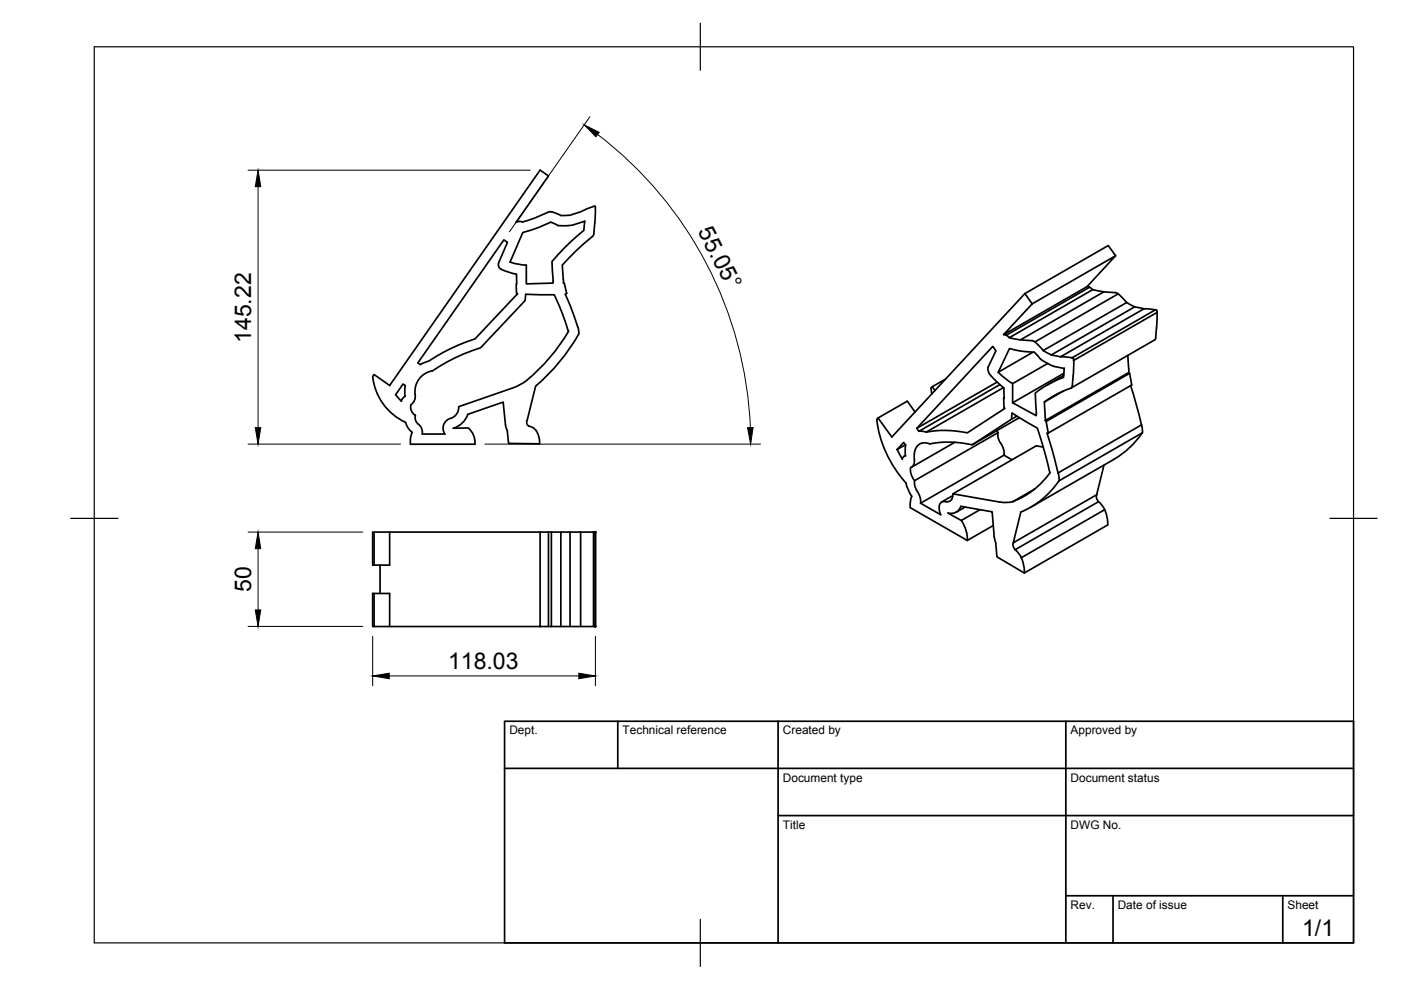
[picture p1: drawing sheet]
<svg xmlns="http://www.w3.org/2000/svg" width="297mm" height="210mm" viewBox="0 0 297 210" stroke-linecap="round" stroke-linejoin="round" font-family="sans-serif">
<!-- layer: Visible -->
<g fill="none" stroke="#000" stroke-width=".36">
<path d="M106.8 50.9l.8 .5-1.8 4.2a1.26 1.26 0 0 0 1 1.7l2.7 .9v4l.2 .1-9 9.6a46.1 46.1 0 0 0-10.2 4.8l-1.4 .6-.5-.3zM108.1 55.6l1.7 .4 1.8 .2M109.4 47.2l6.9-9.9-1.8-1.2-31.9 45.6-3.3-2.3-.3 .5M111.6 56.2v4l5.6-.2 .1-.6M116.2 45l-4.1 1.7-1.3 .4-.8-.2-.6 .2M116.3 45a3.9 3.9 0 0 1 2.6 .7M118.9 45.7a8.8 8.8 0 0 0 5.5-1.4l1.5-.6 .3 .1v2.5l-.3 3.2M119.4 60h.2l.5 2.2M119.4 59.2v.7M124 46.9a10.2 10.2 0 0 1-5.7 .9l-1.5-.7-2.5 1.1-3.5 1.1-2.7 6.3M124 46.9l-.2 1.9-4.2 3.9-2.6 2.7 .3 4.1M125.9 49.5l-.3 .6a52 52 0 0 0-6.4 6.1l.2 3"/>
<path d="M236.5 54.2l-1.5-2.1-17.7 10.1M79 79.8a12.1 12.1 0 0 0 7 9.8M120.2 62.2l-.4 .2 1 2.3 1.7 4.6M122.5 69.3l.2 .8v.7M122.7 70.8a41.8 41.8 0 0 1-9.1 11.1M211.6 78.9l1.5 1.4 1.6 1M211.6 78.9l2.4-5a19.1 19.1 0 0 0 5.3 .8 9.5 9.5 0 0 0 3.1 2.5l.9 .4 2.3 .5-.1 1.9-3.1 1.4-2.9 1.9 .2 4.6M212.8 71l.5 .1 .7 .5M217.3 62.2l1.5 2.2 17.7-10.2-6 6.6-17.7 10.2 6-6.6M217.3 62.2l-28.2 30.5-2.9-4.1 6.2-3.5 1.6 2.2M219 74.7l-7.4 4.2M221.2 74.3l1.7 1"/>
<path d="M222.1 77.1l-7.4 4.2M224.9 75.6l2.4 .3M225.5 79.6l-3.5 2M225.6 79.2l-10.9 6.2M227.5 79.7l-.1 2.1M227.7 76.4l-.2 3.3M230.5 60.8l.5 .1M231 60.9l-17.7 10.2M231 60.9l.7 .5M234 61.9l-17.7 10.2M237.1 62.3l-17.7 10.2M238.9 64.1a5.8 5.8 0 0 0-2.4-2l-2.5-.2-2.3-.5-17.7 10.2 2.3 .5 2.5 .1a5.8 5.8 0 0 1 2.4 2.1"/>
<path d="M239.1 75.3l.2 3.7M239.3 79l.2 .2 .4 2.4-17.7 10.2M239.3 79l-17.7 10.2M239.5 79.2l-17.7 10.2M240.6 65.1l1.9 .4 2.5 .2 .3 .1v.4l-17.7 10.2v-.4l-.3-.1M240.6 65.1l-17.7 10.2M240.6 65.1l-1.7-1-17.7 10.2M242.5 65.5l-17.6 10.1-2-.3M245 65.7l-17.7 10.2M245.3 66.2v2.8l-.4 3-17.8 10.3-3 1.2-2.7 1.7 .2 4M83.9 83.7l1.2 1.4M83.9 83.7l1.5-2.3 .5 .4v2.2l-.5 .5-.3 .6"/>
<path d="M87.1 85.8a1.99 1.99 0 0 0 1 2.3 2.03 2.03 0 0 0 1 2.2 2.12 2.12 0 0 1 .4 1.7h4.8a2.27 2.27 0 0 1 1.7-3.5 2.48 2.48 0 0 0 1.3-2.3l11.3-3.9a13.1 13.1 0 0 0 5.6-3.9 35.7 35.7 0 0 0 6.3-8.2l-1.2-3.6-1.8-4.1-6-.1-.2 1.3-9.4 10a38.6 38.6 0 0 0-10.2 4.9 4.6 4.6 0 0 0-3.7 5.6 2.17 2.17 0 0 1-.8 1.6M99.2 87.9l7.5-2.6 .5 4.9 .4 1.1M99.2 87.8a4.6 4.6 0 0 1-3.1 3l3.2-.1 1 1.3 .3 1.1 .1 1.1h-13.7v-1.1l.4-1.4-1-1.2-.4-.9M111.8 89.1l-.1 .8 .5 .5M112.2 90.4l1 .4 .5 .5M113.6 81.9l-1.8 7.2M113.7 91.3l.6 1.3 .1 1.5-6.6-.1-.3-2.7M186.2 88.6l-.3 .3a24.3 24.3 0 0 0 6.2 13.5l.4 1.4 .8 1.4-.3 1.4v1l12.1 7M190.2 95.3l1.1 2M192 94.3l-1.8 1 1.4-1.5 .4 .6M192 96.6l-.3 .2M192 94.4v2.3a.8 .8 0 0 0-.7 .7"/>
<path d="M193.9 97.4a3.2 3.2 0 0 1 1.2-3.3l1.3-.2 .7 .2a21.6 21.6 0 0 1 9 .2l8.3-5.4 .2-1.3 5.3 3.2 2.7 9.4a16.4 16.4 0 0 1-7.9 6.1M194.8 91.4l1.6 .2M198.2 82.8l-.5-.8-.3 .3 .2 1.2M200.5 80.4l-2.8 1.6M202.4 93.8l-9.1 5.2M211.3 91.3l.3 .4M211.4 81l-17 9.8M211.6 91.7l.1 1.3 1 2 .2 1.5M211.6 91.7l-17.7 10.2-.7-1.4-.1-1.4a1.34 1.34 0 0 0 .8-1.7M212 81.5l-17.2 10-.4-.7 16.1-17.4 .7 1-1.7 3.4a2.28 2.28 0 0 0 1 2.3l2.3 2.2M212.7 82.2l-16.3 9.4a22.2 22.2 0 0 1 8.7 .2l8-5.2-.2-.1-.1-4.2M212.9 84.3l-.1 .1"/>
<path d="M214.6 97.5l-1.7-1-17.7 10.2M214.7 81.3v4.1l5 2.7v-.2M215.6 88.2l-1.2 .7M216.1 88.6l-10 5.7M221.2 94.8l-1.5-.3-17.7 10.2M221.6 89.2l.2 .2M221.8 89.4l.4 2.4M225.5 82.9l-4.1 2.3M227.4 81.8l-.3 .5M234.1 98.6l-1.6 6.3M239.7 81.7l2.3 8.4M242.2 91.8l-.2-1.7-17.7 10.2-2.3-8.5h.3"/>
<path d="M79.3 112.8h-.3v7h3.6v-7h-3.3v7M80.6 119.8v6M82.6 112.8h31.9M114.5 112.8h1.8v20h-1.8zM116.3 112.8h9.9M116.9 112.8v20M118.9 112.8v20M120.9 112.8v20M123.1 112.8v20M125.8 112.8v20M126.2 112.8v20v-20M193.9 101.9l.1 1.3 1 2 .2 1.5"/>
<path d="M200.5 106.4a1.15 1.15 0 0 0-1.4 1.4l.3 1.3-4.2-2.4M202 105.1l-2.4 1.3M202 104.7a1.32 1.32 0 0 1-1.5 1.7M202 104.7l10 1.8M203.7 107.3a2.16 2.16 0 0 1-2.7 1.5l2.8 1.6 4-2.3M203.7 107.4l6.7 1.1 .4 5.3 .3 1.3 .3 3 5.8 3.4M203.8 110.3l.9 1.9 .3 1.2 .1 1.2M204.6 107.5l-1.9 1.1M210.6 111.4l-5.5 3.2M214.8 106.3l-1.6 .3-1.2-.2M214.9 115.1l-.1 .7 .4 .7M216.5 118.2l.6 1.7 .1 1.6"/>
<path d="M218.5 107.6l17.7-10.2a18.5 18.5 0 0 0 6-5.6l-17.7 10.2a18.1 18.1 0 0 1-8 6.6M219.4 103.7l-4.7 2.7M224.3 100.3l.2 1.7M232.5 104.9l-17.7 10.2 1.6-6.5M232.5 104.9v.7l.4 .8M232.9 106.4l.9 .9 .4 .8M232.9 106.4l-17.7 10.2 .9 .9 .4 .7M234.2 108.1l-17.7 10.2M234.2 108.1l.5 1.6 .2 1.6-17.7 10.2M79.3 125.8v7h3.3v-7h-3.6v7h.3M82.6 132.8h31.9M116.3 132.8h9.9"/>
</g>
<g fill="#000" stroke="#000" stroke-width=".21">
<circle cx="126.2" cy="112.8" r=".17"/>
<circle cx="126.2" cy="132.8" r=".17"/>
</g>
<!-- layer: Border -->
<path d="M20 9.9h267v190h-267zM148.5 4.9v10M15 109.9h10M282 109.9h10M148.5 194.9v10" fill="none" stroke="#000" stroke-width=".25"/>
<!-- layer: TitleBlock -->
<path d="M107 152.9h180v47h-180zM131 152.9v10M165 152.9v47M226 152.9v47M107 162.9h180M165 172.9h122M226 189.9h61M236 189.9v10M272 189.9v10" fill="none" stroke="#000" stroke-width=".36"/>
<!-- layer: Dimensions -->
<path d="M52.6 36.1h59.8M54.7 39.6v51.1M125.1 24.7l-17.1 24.4M126.7 28.5a82.6 82.6 0 0 1 32.4 62.2M52.6 94.2h32.3M102.8 94.2h58.4M52.6 112.8h24.3M54.7 116.3v13M52.6 132.8h24.3M79 134.9v10.5M126.2 134.9v10.5M82.5 143.3h40.2" fill="none" stroke="#000" stroke-width=".21"/>
<path d="M54.7 36.1l.6 3.5h-1.2zM123.9 26.5l3.1 1.6-.7 .9zM54.1 90.7h1.2l-.6 3.5zM158.5 90.7l1.2-.1-.5 3.6zM54.7 112.8l.6 3.5h-1.2zM54.1 129.3h1.2l-.6 3.5zM79 143.3l3.5-.6v1.2zM122.7 142.7l3.5 .6-3.5 .6z" fill="#000" stroke="#000" stroke-width=".21"/>
<g font-size="4.9">
<text x="147.8" y="49.1" transform="rotate(62 147.8 49.1)">55.05°</text>
<text x="53.3" y="72.7" transform="rotate(-90 53.3 72.7)">145.22</text>
<text x="53.3" y="125.5" transform="rotate(-90 53.3 125.5)">50</text>
<text x="95" y="141.9">118.03</text>
<text x="276.1" y="198.6">1/1</text>
</g>
<g font-size="2.5">
<text x="108" y="155.7">Dept.</text>
<text x="132" y="155.7">Technical reference</text>
<text x="166" y="155.7">Created by</text>
<text x="227" y="155.7">Approved by</text>
<text x="166" y="165.7">Document type</text>
<text x="227" y="165.7">Document status</text>
<text x="166" y="175.7">Title</text>
<text x="227" y="175.7">DWG No.</text>
<text x="227" y="192.7">Rev.</text>
<text x="237" y="192.7">Date of issue</text>
<text x="273" y="192.7">Sheet</text>
</g>
</svg>
